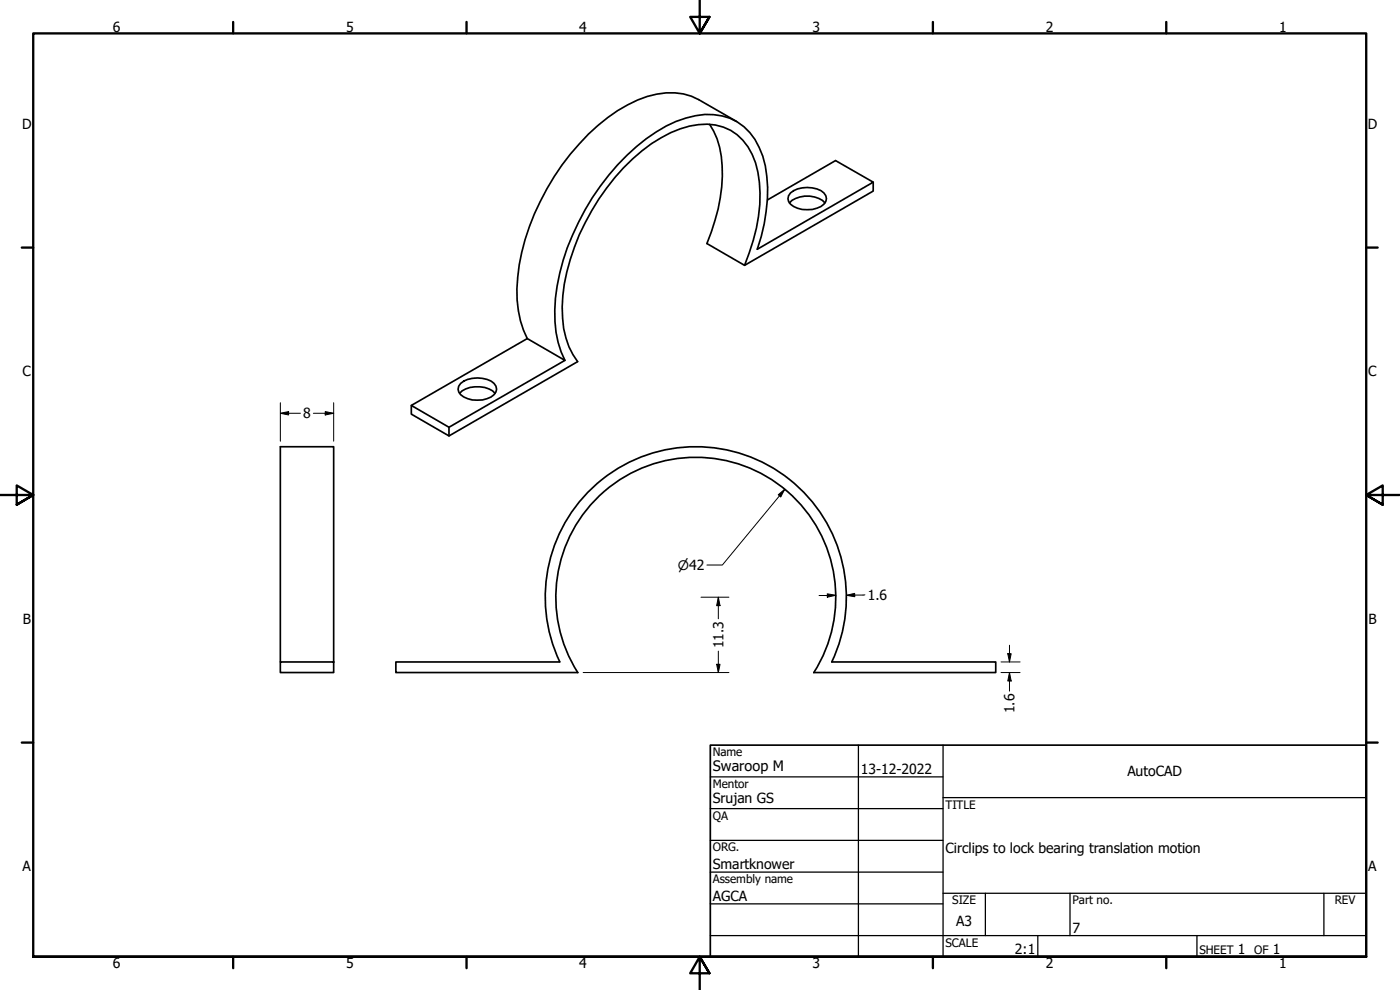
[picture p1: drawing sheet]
<svg xmlns="http://www.w3.org/2000/svg" width="420mm" height="297mm" viewBox="0 0 420 297" stroke-linecap="round" stroke-linejoin="round" font-family="sans-serif">
<!-- layer: Visible (ANSI) -->
<g fill="none" stroke="#000" stroke-width=".51">
<path d="M213 37.3a25.8 25.8 0 0 1 3.8 15.6 56 56 0 0 1-4.6 20.2l11.3 6.5 38.6-22.3v-2.6M221 36.4l-11.3-6.5a19.5 19.5 0 0 0-15.5-1 51.6 51.6 0 0 0-23 17.3 70.7 70.7 0 0 0-16.1 40.5 31.7 31.7 0 0 0 3.1 14.9M230.3 60l20.5-11.8 11.3 6.5-34.8 20.1a46.2 46.2 0 0 0 1.6-28 17.1 17.1 0 0 0-12.2-12 26.2 26.2 0 0 0-19.8 4.8 71.6 71.6 0 0 0-30.2 49.9 33 33 0 0 0 2.8 18.6M237.2 57.9a8.4 8.4 0 0 1 10.1 0 2.43 2.43 0 0 1-.9 4.1 8.8 8.8 0 0 1-9.2-.7 2.24 2.24 0 0 1 0-3.4zM223.5 79.6a49.3 49.3 0 0 0 4-27.9 17.1 17.1 0 0 0-10.4-13.6 21.3 21.3 0 0 0-15.8 1.7 56.6 56.6 0 0 0-23.7 23.4 62.1 62.1 0 0 0-8.9 29 25.6 25.6 0 0 0 4.7 16.3l-38.7 22.3-11.3-6.5v-2.6M236.9 60.9a7.9 7.9 0 0 1 10.7 0M137.9 118a7.9 7.9 0 0 1 8.8-1.3l1.1 .6 .8 .7M138.2 115a8.4 8.4 0 0 1 10.1 0 2.43 2.43 0 0 1-.9 4.1 8.8 8.8 0 0 1-9.2-.7 2.24 2.24 0 0 1 0-3.4zM158.2 101.6l-34.8 20.1 11.3 6.5v2.6M158.2 101.6l11.3 6.5-34.8 20.1M84.1 198.6h16v3.2h-16zM84.1 198.6v-64.6h16v64.6"/>
<path d="M118.8 198.6h49.2a45.2 45.2 0 0 1 40.8-64.6 45.2 45.2 0 0 1 40.8 64.6h49.2v3.2h-54.6a42 42 0 0 0-35.4-64.6 42 42 0 0 0-35.4 64.6h-54.6z"/>
</g>
<!-- layer: Border (ANSI) -->
<g fill="none" stroke="#000" stroke-width=".7">
<path d="M70 6.6v3.4M140 6.6v3.4M210 0v10l-2.9-4.9h5.8l-2.9 4.9 2.9-4.9M280 6.6v3.4M350 6.6v3.4M6.5 74.3h3.5M410 74.3h3.4M0 148.5h10l-5-2.8v5.7l5-2.9-5 2.9M420 148.5h-10l5-2.8v5.7l-5-2.9 5 2.9M6.5 222.8h3.5M410 222.8h3.4M10 287.1v-277.1h400v277.1h-400h400"/>
<path d="M70 287.1v3.4M140 287.1v3.4M212.9 292l-2.9-4.9 2.9 4.9h-5.8l2.9-4.9v9.9M280 287.1v3.4M350 287.1v3.4"/>
</g>
<!-- layer: Title (ANSI) -->
<g fill="none" stroke="#000" stroke-width=".38">
<path d="M213.2 233.1h69.8M257.6 223.6v63.5M283 239.3h127M283 223.6v63.5M213.2 242.6h69.8M213.2 252.1h69.8M213.2 261.7h69.8M213.2 271.2h69.8M283 268h127M295.7 268v12.7M321.1 268v12.7M397.3 268v12.7"/>
<path d="M213.2 280.7h196.8M311.5 280.7v6.4M359.2 280.7v6.4"/>
</g>
<path d="M213.2 223.6h196.8v63.5h-196.8z" fill="none" stroke="#000" stroke-width=".51"/>
<!-- layer: Dimension (ANSI) -->
<g fill="none" stroke="#000" stroke-width=".3">
<path d="M84.1 124l2.5-.5v1zM84.1 124h6.1M84.1 120.8v11.6M94 124h6.1M97.6 123.5l2.5 .5-2.5 .5zM100.1 120.8v11.6M233.6 148.4l1.9-1.6-1.2 2.3zM235.5 146.8l-18.7 22.7h-4.6M210.4 179.2h8.4M215.6 179.2l.5 2.5h-1zM215.6 179.2v6.5M248.3 178.2l2.5 .4-2.5 .6z"/>
<path d="M250.8 178.6l-5 .1M254 178.6l2.5-.6v1.1zM259.6 178.5l-5.6 .1M215.1 199.3h1l-.5 2.5zM215.6 195.4v6.4M300.4 198.6h5.7M302.5 196.1h1l-.5 2.5zM303 193.6v5M175 201.8h43.8M300.4 201.8h5.7M303 201.8l.5 2.5h-1zM303 201.8v5.6"/>
</g>
<g fill="#000">
<path d="M84.1 124l2.5-.5v1z" fill-rule="evenodd"/>
<path d="M97.6 123.5l2.5 .5-2.5 .5z" fill-rule="evenodd"/>
<path d="M233.6 148.4l1.9-1.6-1.2 2.3z" fill-rule="evenodd"/>
<path d="M248.3 178.2l2.5 .4-2.5 .6z" fill-rule="evenodd"/>
<path d="M254 178.6l2.5-.6v1.1z" fill-rule="evenodd"/>
<path d="M215.1 199.3h1l-.5 2.5z" fill-rule="evenodd"/>
<path d="M215.6 179.2l.5 2.5h-1z" fill-rule="evenodd"/>
<path d="M302.5 196.1h1l-.5 2.5z" fill-rule="evenodd"/>
<path d="M303 201.8l.5 2.5h-1z" fill-rule="evenodd"/>
</g>
<text font-size="4.3" x="213.9" y="231.4">Swaroop M</text>
<g font-size="4.2">
<text x="33.8" y="9.6">6</text>
<text x="103.9" y="9.6">5</text>
<text x="173.9" y="9.6">4</text>
<text x="243.8" y="9.6">3</text>
<text x="313.9" y="9.6">2</text>
<text x="383.9" y="9.6">1</text>
<text x="6.7" y="38.7">D</text>
<text x="410.5" y="38.7">D</text>
<text x="6.8" y="113">C</text>
<text x="410.7" y="113">C</text>
<text x="91" y="125.5">8</text>
<text x="260.4" y="180" transform="rotate(-1 260.4 180)">1.6</text>
<text x="6.9" y="187.2">B</text>
<text x="410.7" y="187.2">B</text>
<text x="217.1" y="194.5" transform="rotate(-90 217.1 194.5)">11.3</text>
<text x="304.5" y="214" transform="rotate(-90 304.5 214)">1.6</text>
<text x="258.4" y="232.3">13-12-2022</text>
<text x="338.3" y="232.9">AutoCAD</text>
<text x="213.9" y="241">Srujan GS</text>
<text x="283.8" y="255.9">Circlips to lock bearing translation motion</text>
<text x="6.8" y="261.4">A</text>
<text x="213.9" y="260.8">Smartknower</text>
<text x="410.7" y="261.4">A</text>
<text x="213.9" y="270.4">AGCA</text>
<text x="287" y="277.8">A3</text>
<text x="321.9" y="280">7</text>
<text x="304.6" y="286.3">2:1</text>
<text x="371.5" y="286.2">1</text>
<text x="382" y="286.2">1</text>
<text x="33.8" y="290.5">6</text>
<text x="103.9" y="290.5">5</text>
<text x="173.9" y="290.5">4</text>
<text x="243.8" y="290.5">3</text>
<text x="313.9" y="290.5">2</text>
<text x="383.9" y="290.5">1</text>
</g>
<text font-size="3.9" x="203.4" y="171">⌀42</text>
<g font-size="3.5">
<text x="213.9" y="226.9">Name</text>
<text x="213.9" y="236.4">Mentor</text>
<text x="213.9" y="245.9">QA</text>
<text x="283.8" y="242.6">TITLE</text>
<text x="213.9" y="255.4">ORG.</text>
<text x="213.9" y="265">Assembly name</text>
<text x="285.8" y="271.3">SIZE</text>
<text x="321.9" y="271.3">Part no.</text>
<text x="400.6" y="271.3">REV</text>
<text x="283.8" y="284">SCALE</text>
<text x="360" y="286.2">SHEET</text>
<text x="376.4" y="286.2">OF</text>
</g>
</svg>
